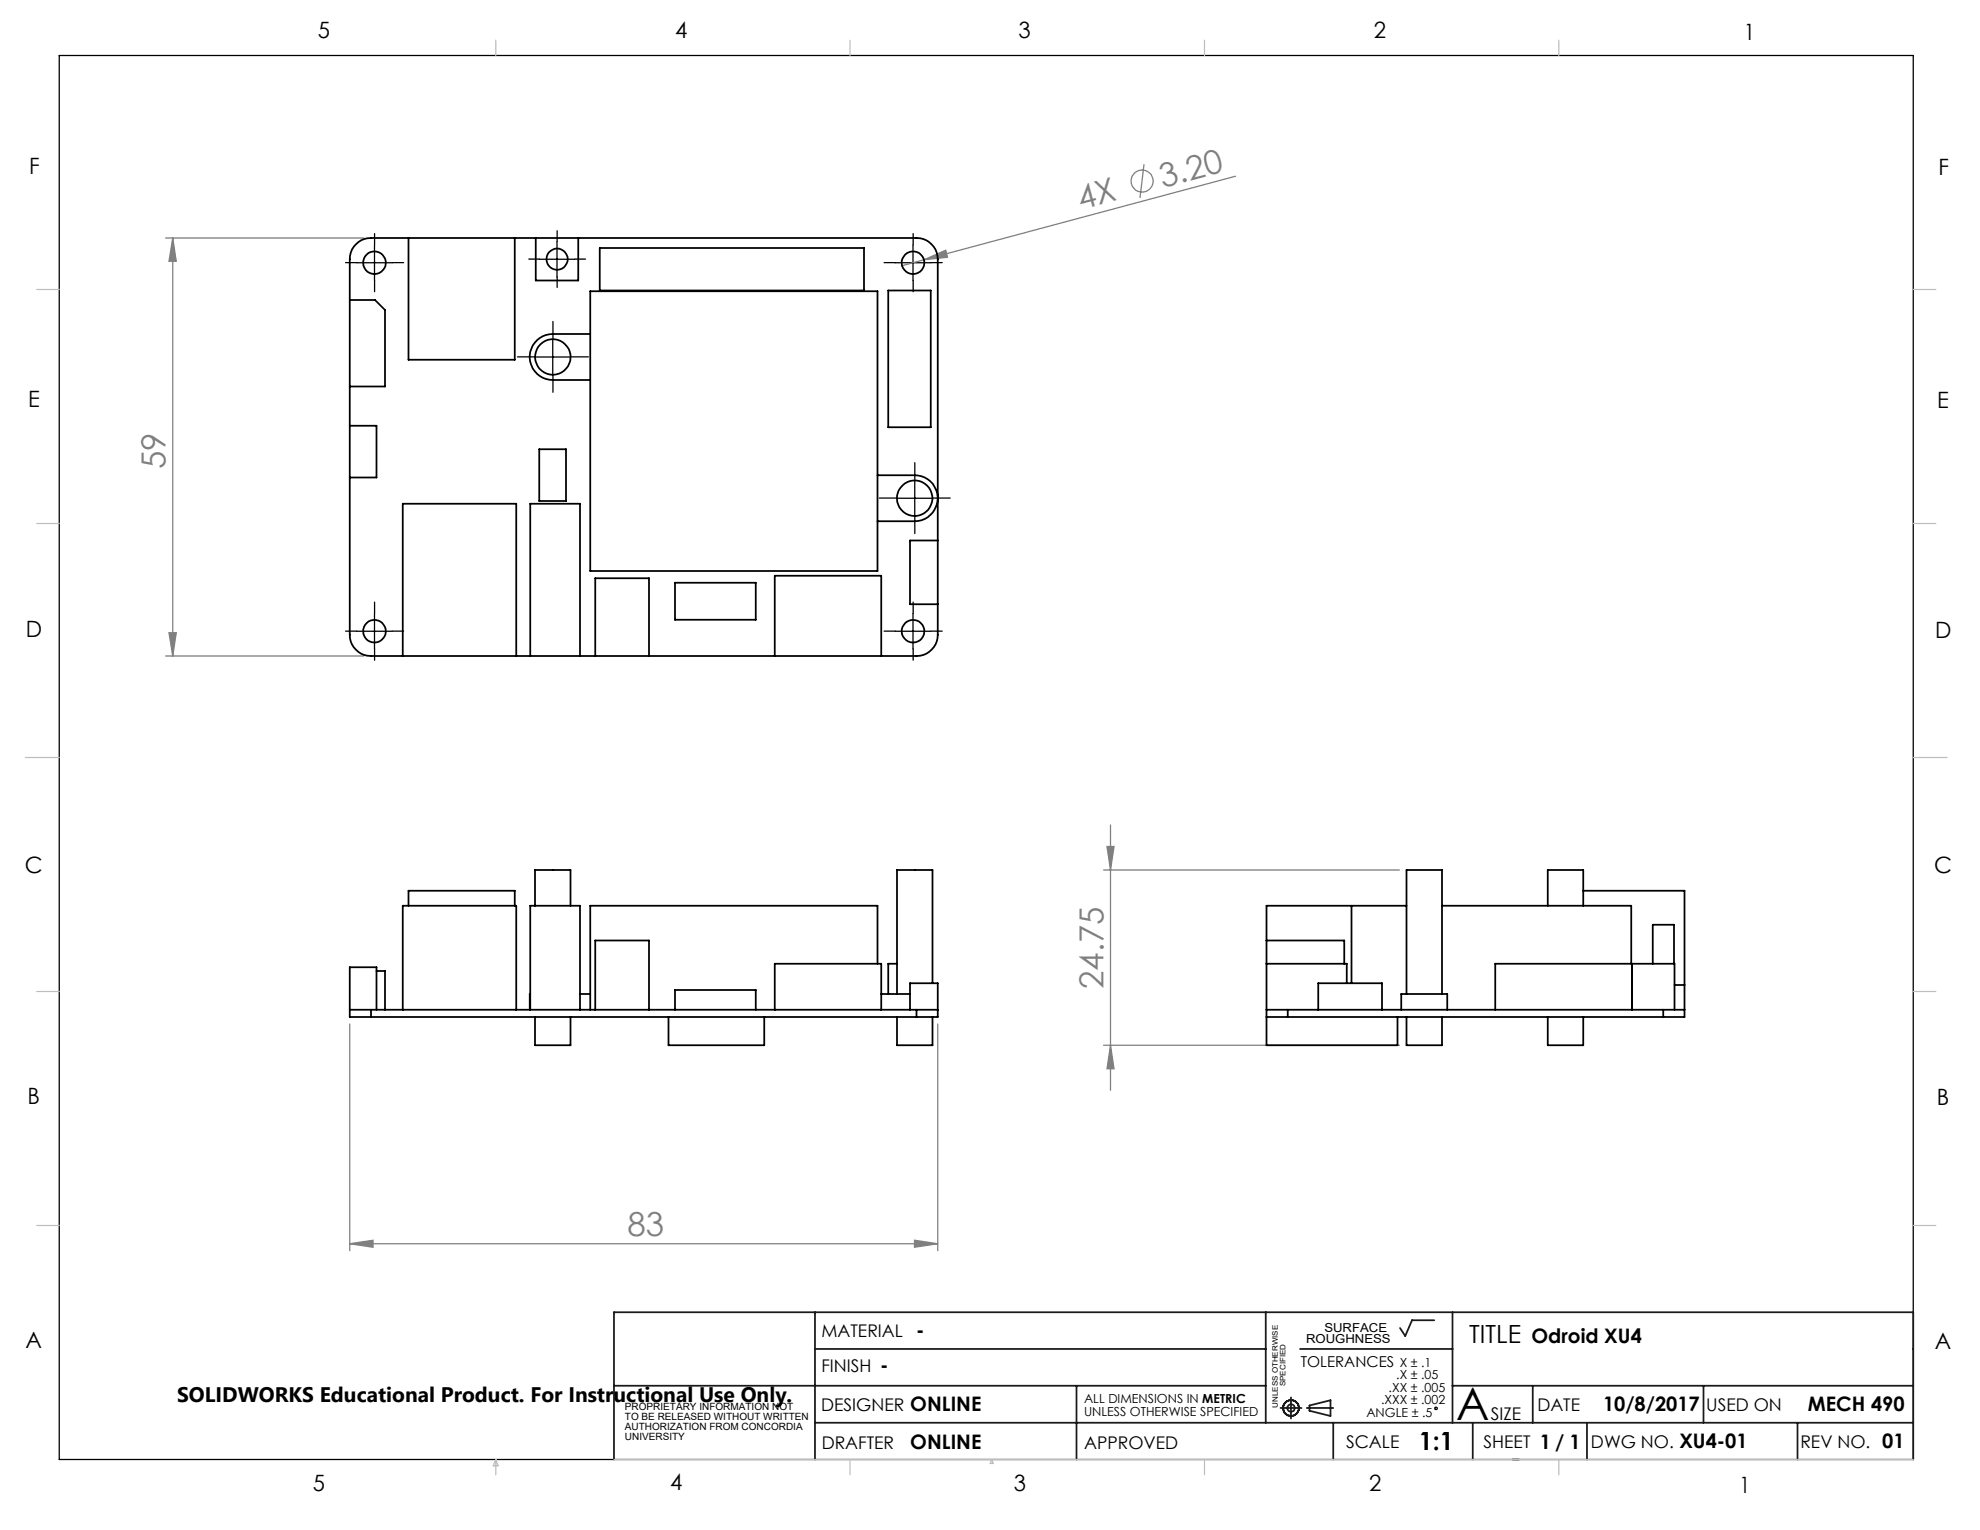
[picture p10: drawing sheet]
<svg xmlns="http://www.w3.org/2000/svg" width="279mm" height="216mm" viewBox="0 0 279 216" stroke-linecap="round" stroke-linejoin="round" font-family="sans-serif">
<g fill="none" stroke="#808080" stroke-width=".18">
<path d="M23.4 33.6h27.9M24.4 33.6v59M24.4 33.6l.5 3.3h-1.1zM130.4 36.7l3.1-1.4 .2 1zM130.4 36.7l-3.1 .8M161.4 23.2l-.5 4.7M174.3 24.9l-43.9 11.8M23.4 92.6h27.9M23.8 89.3h1.1l-.5 3.3zM156.2 119.5h1l-.5 3.3zM156.7 116.4v37.4M155.7 122.8h41.8"/>
<path d="M49.4 144.5v32M132.3 144.5v32M155.7 147.5h41.8M156.7 147.5l.5 3.3h-1zM49.4 175.5l3.2-.5v1zM49.4 175.5h82.9M129 175l3.3 .5-3.3 .5z"/>
<circle cx="161.2" cy="25.5" r="1.56"/>
</g>
<g fill="none" stroke="#000" stroke-width=".18">
<path d="M8.4 7.8h261.6v198.2h-261.6zM50.3 37.1h5.1M52.8 34.6v5M76.1 36.6h5M78.6 34.1v5M126.3 37.1h5M128.8 34.6v5M75.5 50.4h5M78 47.9v5M126.6 70.3h5M129.1 67.8v5M50.3 89.1h5.1"/>
<path d="M52.8 86.6v5M126.3 89.1h5M128.8 86.6v5"/>
<circle cx="202.6" cy="198.7" r=".17"/>
</g>
<g fill="none" stroke="#191924" stroke-width=".25">
<path d="M86.6 195.5h92M115 185.2v20.8M115 190.4h63.6M151.9 195.5v10.5M178.6 185.2v15.6M180.7 198.7h3M182.2 197.2v3M183.4 190.4h21.6M184.4 198.7h3.7M184.8 198.3l2.9-.7v2.2l-2.9-.7zM202.4 186.3h-3.2l-.9 2.2-.7-1.1M205 185.2v15.6"/>
<path d="M205 195.5h65M216.3 195.5v5.3M240.4 195.5v5.3M86.6 206v-20.8h183.4v20.8M115 200.8h155M188.1 200.8v5.2M207.8 200.8v5.2M213.4 206h.9M223.9 200.8v5.2M253.6 200.8v5.2"/>
<circle cx="182.2" cy="198.7" r="1.11"/>
<circle cx="182.2" cy="198.7" r=".51"/>
</g>
<g fill="none" stroke="#000" stroke-width=".18" stroke-dasharray="15.2 1.3 1.3 1.3">
<path d="M50.4 37.1h-1.6M52.9 34.6v-1.6M52.9 39.6v1.6M55.4 37.1h1.6M76.1 36.6h-1.5M78.6 34.1v-1.5M78.6 39.1v1.5M81.1 36.6h1.5M126.4 37.1h-1.6M128.9 34.6v-1.6M128.9 39.6v1.6M131.4 37.1h1.6"/>
<path d="M75.5 50.4h-2.5M78 47.9v-2.5M78 52.9v2.5M80.5 50.4h2.5M126.6 70.3h-2.5M129.1 67.8v-2.5M129.1 72.8v2.5M131.6 70.3h2.5M50.4 89.1h-1.6M52.9 86.6v-1.6M52.9 91.6v1.6M55.4 89.1h1.6"/>
<path d="M126.4 89.1h-1.6M128.9 86.6v-1.6M128.9 91.6v1.6M131.4 89.1h1.6"/>
</g>
<g fill="none" stroke="#c0c0c0" stroke-width=".18">
<path d="M70 5.7v2.1M119.9 5.7v2.1M170 5.7v2.1M220 5.7v2.1M5.2 40.9h3.2M270 40.9h3.2M5.2 73.9h3.2M270 73.9h3.2M3.6 106.9h4.8M270 106.9h4.7M5.2 139.9h3.2M270 139.9h3.2"/>
<path d="M5.2 172.9h3.2M270 172.9h3.2M70 206v2.1M70 206l.3 .8h-.7zM86.6 206h183.4M119.9 206v2.1M139.9 206l.3 .5h-.5zM170 206v2.1M220 206v2.1"/>
</g>
<g fill="#808080">
<path d="M130.4 36.7l3.1-1.4 .2 1z"/>
<path d="M49.4 175.5l3.2-.5v1zM129 175l3.3 .5-3.3 .5z"/>
<path d="M24.4 33.6l.5 3.3h-1.1zM23.8 89.3h1.1l-.5 3.3zM156.2 119.5h1l-.5 3.3zM156.7 147.5l.5 3.3h-1z"/>
</g>
<g fill="none" stroke="#000" stroke-width=".25">
<path d="M50.2 34.5a2.79 2.79 0 0 1 2.2-.9h76.9a3 3 0 0 1 3 3v53a3 3 0 0 1-3 3h-76.9a3 3 0 0 1-3-3v-53a2.94 2.94 0 0 1 .8-2.1zM57.6 33.6v17.2h15v-17.2M75.6 33.6v6h6v-6M84.6 35h37.3v6h-37.3zM49.4 42.3h3.5l1.4 1.4v10.8h-4.9M83.3 47.1h-5.3a3.2 3.2 0 0 0-3.3 3.3 3.2 3.2 0 0 0 3.3 3.2h5.3M83.3 41.1h40.5v39.5h-40.5zM125.3 41h6v19.3h-6zM49.4 60.1h3.7v7.3h-3.7M76.1 63.4h3.8v7.3h-3.8zM123.8 67.1h5.3a3.2 3.2 0 0 1 3.2 3.2 3.2 3.2 0 0 1-3.2 3.3h-5.3M132.3 76.3h-3.9v9h3.9"/>
<path d="M56.8 92.6v-21.5h16v21.5M74.8 92.6v-21.5h7v21.5M84 92.6v-11h7.6v11M95.3 82.2h11.3v5.3h-11.3zM109.3 92.6v-11.4h15.1v11.4M53.1 137h1.2v5.5M57.6 127.8v-2.1h15v2.1M75.5 127.8v-5h5v5M123.8 136v-8.2h-40.5v14.7M126.6 136h-1.3v4.3M131.6 138.7v-15.9h-5v17.5M178.7 132.7h11v3.3"/>
<path d="M178.7 136h11.3v2.7M190.7 127.8v10.9M198.5 127.8h-19.8v19.7h18.5v-4M203.5 127.8h26.7v8.2M218.4 127.8v-5h5v5M223.4 125.7h14.3v17.8h-3M230.3 136v6.5M233.2 136v-5.5h3v5.5M236.3 139h1.4M49.4 142.5h3M52.4 143.5h76.9M52.4 142.5h76.9"/>
<path d="M52.4 142.5v1M53.1 142.5v-6h-3.7v7h3M56.8 142.5v-14.7h16v14.7M74.8 140.3v2.2M74.8 142.5v-14.7h7v14.7M75.5 143.5v4h5v-4M81.8 140.3h1.5M84 142.5v-9.8h7.6v9.8M94.3 143.5v4h13.5v-4M95.2 142.5v-2.8h11.4v2.8M109.3 142.5v-6.5h15.1v6.5M124.4 140.3h4"/>
<path d="M126.6 143.5v4h5v-4M128.4 142.5v-3.8h3.9v4.8h-3M129.3 142.5h3M129.3 142.5v1M178.7 143.5h3M178.7 142.5h3M181.7 143.5h53M181.7 142.5h53M181.7 142.5v1M186 142.5v-3.8h9v3.8M197.7 142.5v-2.2h6.5v2.2M198.5 140.3v-17.5h5v17.5"/>
<path d="M198.5 143.5v4h5v-4M211 142.5v-6.5h25.3v6.5M218.4 143.5v4h5v-4M234.7 142.5h3M234.7 142.5v1"/>
<circle cx="52.8" cy="37.1" r="1.6"/>
<circle cx="78.6" cy="36.6" r="1.49"/>
<circle cx="128.8" cy="37.1" r="1.59"/>
<circle cx="78" cy="50.4" r="2.51"/>
<circle cx="129.1" cy="70.3" r="2.5"/>
<circle cx="52.8" cy="89.1" r="1.6"/>
<circle cx="128.8" cy="89.1" r="1.59"/>
</g>
<text font-size="6.3" x="205.5" y="200.4">A</text>
<g font-size="4.7" fill="#808080">
<text x="152.5" y="29.6" transform="rotate(-15 152.5 29.6)">4X</text>
<text x="164.1" y="26.5" transform="rotate(-15 164.1 26.5)">3.20</text>
<text x="23.4" y="66.2" transform="rotate(-90 23.4 66.2)">59</text>
<text x="155.7" y="139.6" transform="rotate(-90 155.7 139.6)">24.75</text>
<text x="88.5" y="174.5">83</text>
</g>
<g font-size="3.5">
<text x="207.3" y="189.5">TITLE</text>
<text x="200.2" y="204.7">1:1</text>
</g>
<g font-size="3.2">
<text x="44.8" y="5.4">5</text>
<text x="95.3" y="5.3">4</text>
<text x="143.7" y="5.4">3</text>
<text x="193.9" y="5.4">2</text>
<text x="246.1" y="5.7">1</text>
<text x="4.1" y="24.5">F</text>
<text x="273.5" y="24.7">F</text>
<text x="4" y="57.5">E</text>
<text x="273.4" y="57.6">E</text>
<text x="3.6" y="89.8">D</text>
<text x="273.1" y="90">D</text>
<text x="3.5" y="123.1">C</text>
<text x="272.9" y="123.3">C</text>
<text x="3.9" y="155.7">B</text>
<text x="273.3" y="155.9">B</text>
<text x="3.6" y="190.2">A</text>
<text x="273" y="190.3">A</text>
<text x="44.2" y="210.4">5</text>
<text x="94.6" y="210.3">4</text>
<text x="143.1" y="210.4">3</text>
<text x="193.2" y="210.3">2</text>
<text x="245.4" y="210.6">1</text>
</g>
<text font-size="3" x="25" y="197.8">SOLIDWORKS Educational Product. For Instructional Use Only.</text>
<g font-size="2.8">
<text x="129.3" y="188.7">-</text>
<text x="216.1" y="189.5">Odroid XU4</text>
<text x="124.2" y="193.6">-</text>
<text x="128.5" y="199.2">ONLINE</text>
<text x="226.2" y="199.2">10/8/2017</text>
<text x="255.1" y="199.2">MECH 490</text>
<text x="128.5" y="204.5">ONLINE</text>
<text x="217.3" y="204.4">1 / 1</text>
<text x="237" y="204.4">XU4-01</text>
<text x="265.6" y="204.4">01</text>
</g>
<g font-size="2.5">
<text x="115.9" y="188.7">MATERIAL</text>
<text x="115.9" y="193.6">FINISH</text>
<text x="115.9" y="199.2">DESIGNER</text>
<text x="210.4" y="200.4">SIZE</text>
<text x="216.9" y="199.2">DATE</text>
<text x="240.8" y="199.2">USED ON</text>
<text x="115.9" y="204.5">DRAFTER</text>
<text x="153" y="204.5">APPROVED</text>
<text x="189.9" y="204.3">SCALE</text>
<text x="209.4" y="204.4">SHEET</text>
<text x="224.5" y="204.4">DWG NO.</text>
<text x="254" y="204.4">REV NO.</text>
</g>
<text font-size="2.1" x="183.6" y="192.8">TOLERANCES</text>
<g font-size="1.8">
<text x="196" y="196.4">.XX ± .005</text>
<text x="197" y="194.6">.X ± .05</text>
<text x="197.5" y="192.8">X ± .1</text>
<text x="153" y="198">ALL DIMENSIONS IN METRIC</text>
<text x="153" y="199.8">UNLESS OTHERWISE SPECIFIED</text>
<text x="192.8" y="199.9">ANGLE ± .5</text>
<text x="194.9" y="198.1">.XXX ± .002</text>
</g>
<g font-size="1.7">
<text x="184.3" y="189.6">ROUGHNESS</text>
<text x="186.9" y="187.9">SURFACE</text>
</g>
<g font-size="1.4">
<text x="88.2" y="199">PROPRIETARY INFORMATION NOT</text>
<text x="88.2" y="200.4">TO BE RELEASED WITHOUT WRITTEN</text>
<text x="88.2" y="201.8">AUTHORIZATION FROM CONCORDIA</text>
<text x="88.2" y="203.3">UNIVERSITY</text>
</g>
<g font-size="1.1">
<text x="181.4" y="195.6" transform="rotate(-90 181.4 195.6)">SPECIFIED</text>
<text x="180.3" y="198.6" transform="rotate(-90 180.3 198.6)">UNLESS OTHERWISE</text>
</g>
</svg>
